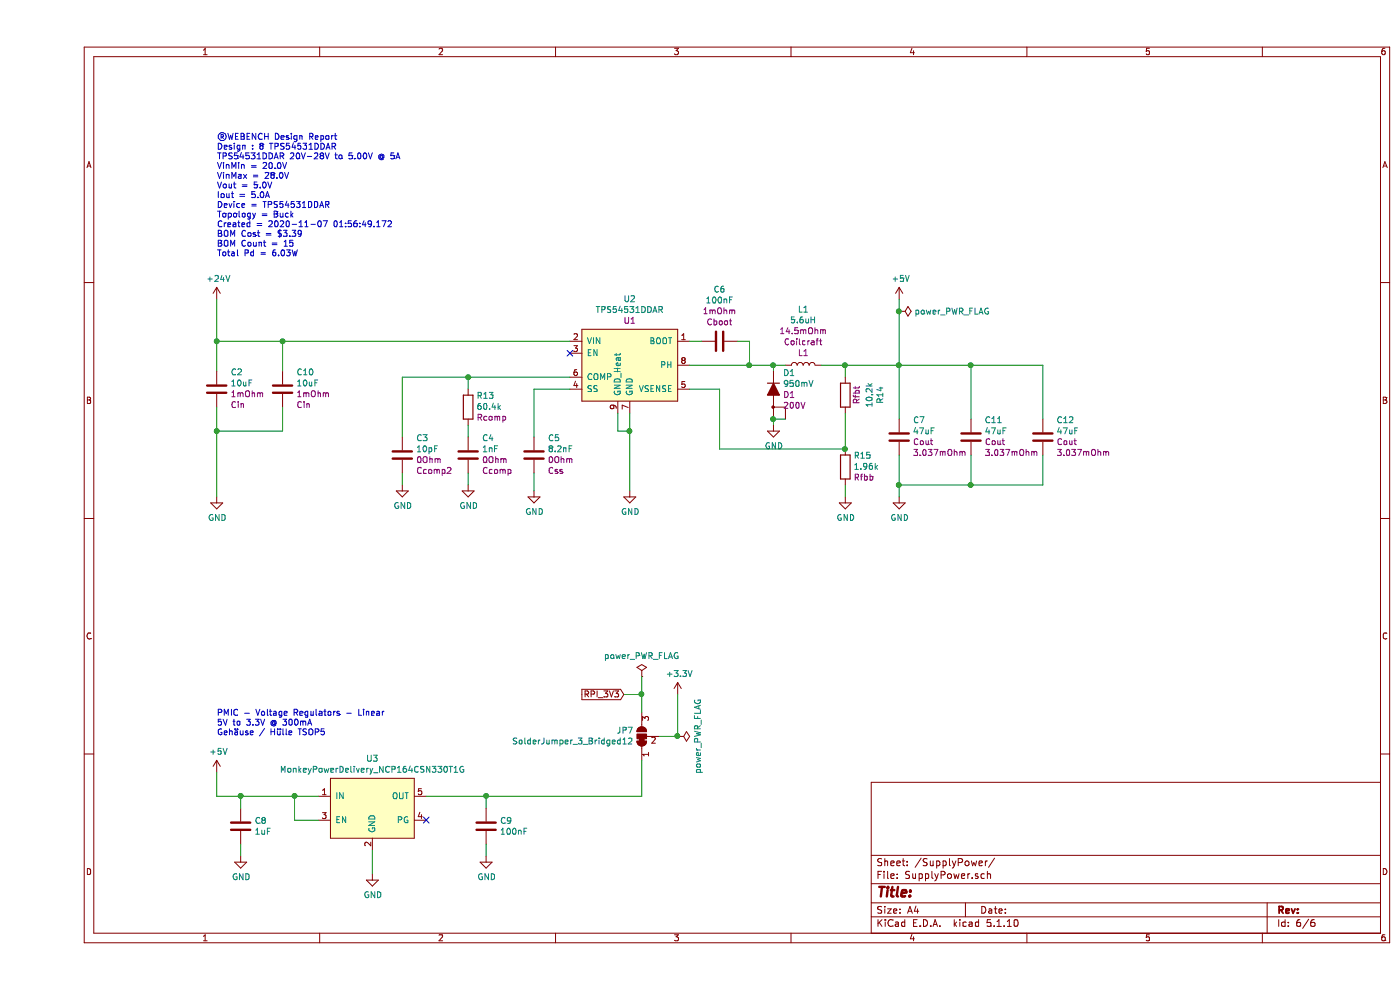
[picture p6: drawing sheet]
EESchema Schematic File Version 4
EELAYER 30 0
EELAYER END
$Descr A4 11693 8268
encoding utf-8
Sheet 6 6
Title ""
Date ""
Rev ""
Comp ""
Comment1 ""
Comment2 ""
Comment3 ""
Comment4 ""
$EndDescr
$Comp
L Device:L L1
U 1 1
P 6400 3050
F 0 "L1" V 6863 3050 50  0000 C CNN
F 1 "5.6uH" V 6772 3050 50  0000 C CNN
F 2 "coil:XAL6060562MEB" H 6400 3050 50  0001 C CNN
F 3 "http://www.coilcraft.com/pdfs/xal60xx.pdf" H 6400 3050 50  0001 C CNN
F 4 "L1" V 6499 3050 50  0000 C CNN "Name"
F 5 "Coilcraft" V 6590 3050 50  0000 C CNN "Manufacturer"
F 6 "XAL6060-562MEB" V 6400 3050 50  0001 C CNN "Part"
F 7 "14.5mOhm" V 6681 3050 50  0000 C CNN "Resistance"
	1    6400 3050
	0    -1   -1   0   
$EndComp
Wire Wire Line
	5450 3050 5950 3050
$Comp
L Device:C C6
U 1 1
P 5700 2850
F 0 "C6" V 5266 2850 50  0000 C CNN
F 1 "100nF" V 5357 2850 50  0000 C CNN
F 2 "Capacitor_SMD:C_0805_2012Metric" H 5738 2700 50  0001 C CNN
F 3 "~" H 5700 2850 50  0001 C CNN
F 4 "Cboot" V 5539 2850 50  0000 C CNN "Name"
F 5 "Yageo" V 5700 2850 50  0001 C CNN "Manufacturer"
F 6 "CC0805KRX7R7BB104" V 5700 2850 50  0001 C CNN "Part"
F 7 "1mOhm" V 5448 2850 50  0000 C CNN "ESR"
	1    5700 2850
	0    1    1    0   
$EndComp
Wire Wire Line
	5450 2850 5550 2850
Wire Wire Line
	5850 2850 5950 2850
Wire Wire Line
	5950 2850 5950 3050
Connection ~ 5950 3050
Wire Wire Line
	5950 3050 6150 3050
Wire Wire Line
	6550 3050 6750 3050
Wire Wire Line
	7200 2500 7200 2600
$Comp
L Device:R R14
U 1 1
P 6750 3300
F 0 "R14" V 6453 3300 50  0000 C CNN
F 1 "10.2k" V 6544 3300 50  0000 C CNN
F 2 "Resistor_SMD:R_0805_2012Metric" V 6680 3300 50  0001 C CNN
F 3 "http://www.vishay.com/docs/20035/dcrcwe3.pdf" H 6750 3300 50  0001 C CNN
F 4 "Rfbt" V 6650 3300 50  0000 C CNN "Name"
F 5 "Vishay-Dale" V 6750 3300 50  0001 C CNN "Manufacturer"
F 6 "CRCW080510K2FKEA" V 6750 3300 50  0001 C CNN "Part"
	1    6750 3300
	-1   0    0    1   
$EndComp
$Comp
L Device:R R15
U 1 1
P 6750 3900
F 0 "R15" H 6680 3809 50  0000 R CNN
F 1 "1.96k" H 6680 3900 50  0000 R CNN
F 2 "Resistor_SMD:R_0805_2012Metric" V 6680 3900 50  0001 C CNN
F 3 "~" H 6750 3900 50  0001 C CNN
F 4 "Rfbb" H 6680 3991 50  0000 R CNN "Name"
F 5 "Vishay-Dale" H 6750 3900 50  0001 C CNN "Manufacturer"
F 6 "CRCW08051K96FKEA" H 6750 3900 50  0001 C CNN "Part"
	1    6750 3900
	-1   0    0    1   
$EndComp
$Comp
L Device:C C7
U 1 1
P 7200 3650
F 0 "C7" H 7085 3513 50  0000 R CNN
F 1 "47uF" H 7085 3604 50  0000 R CNN
F 2 "Capacitor_SMD:C_1210_3225Metric" H 7238 3500 50  0001 C CNN
F 3 "http://psearch.en.murata.com/capacitor/result/smd/?status%3Dall%26pid%3DGRM32ER61C476KE15L" H 7200 3650 50  0001 C CNN
F 4 "Cout" H 7085 3695 50  0000 R CNN "Name"
F 5 "MuRata" H 7200 3650 50  0001 C CNN "Manufacturer"
F 6 "GRM32ER61C476KE15L" H 7200 3650 50  0001 C CNN "Part"
F 7 "3.037mOhm" H 7085 3786 50  0000 R CNN "ESR"
	1    7200 3650
	-1   0    0    1   
$EndComp
$Comp
L power:GND #PWR063
U 1 1
P 7200 4150
F 0 "#PWR063" H 7200 3900 50  0001 C CNN
F 1 "GND" H 7205 3977 50  0000 C CNN
F 2 "" H 7200 4150 50  0001 C CNN
F 3 "" H 7200 4150 50  0001 C CNN
	1    7200 4150
	1    0    0    -1  
$EndComp
$Comp
L power:GND #PWR061
U 1 1
P 6750 4150
F 0 "#PWR061" H 6750 3900 50  0001 C CNN
F 1 "GND" H 6755 3977 50  0000 C CNN
F 2 "" H 6750 4150 50  0001 C CNN
F 3 "" H 6750 4150 50  0001 C CNN
	1    6750 4150
	1    0    0    -1  
$EndComp
Wire Wire Line
	6750 4050 6750 4150
$Comp
L power:GND #PWR059
U 1 1
P 4950 4100
F 0 "#PWR059" H 4950 3850 50  0001 C CNN
F 1 "GND" H 4955 3927 50  0000 C CNN
F 2 "" H 4950 4100 50  0001 C CNN
F 3 "" H 4950 4100 50  0001 C CNN
	1    4950 4100
	1    0    0    -1  
$EndComp
$Comp
L Device:R R13
U 1 1
P 3600 3400
F 0 "R13" H 3530 3309 50  0000 R CNN
F 1 "60.4k" H 3530 3400 50  0000 R CNN
F 2 "Resistor_SMD:R_0805_2012Metric" V 3530 3400 50  0001 C CNN
F 3 "http://www.vishay.com/docs/20035/dcrcwe3.pdf" H 3600 3400 50  0001 C CNN
F 4 "Rcomp" H 3530 3491 50  0000 R CNN "Name"
F 5 "Vishay-Dale" H 3600 3400 50  0001 C CNN "Manufacturer"
F 6 "CRCW080560K4FKEA" H 3600 3400 50  0001 C CNN "Part"
	1    3600 3400
	-1   0    0    1   
$EndComp
Wire Wire Line
	3600 3150 3600 3250
Wire Wire Line
	3600 3550 3600 3650
$Comp
L power:GND #PWR057
U 1 1
P 3600 4050
F 0 "#PWR057" H 3600 3800 50  0001 C CNN
F 1 "GND" H 3605 3877 50  0000 C CNN
F 2 "" H 3600 4050 50  0001 C CNN
F 3 "" H 3600 4050 50  0001 C CNN
	1    3600 4050
	1    0    0    -1  
$EndComp
$Comp
L Device:C C4
U 1 1
P 3600 3800
F 0 "C4" H 3485 3663 50  0000 R CNN
F 1 "1nF" H 3485 3754 50  0000 R CNN
F 2 "Capacitor_SMD:C_0805_2012Metric" H 3638 3650 50  0001 C CNN
F 3 "~" H 3600 3800 50  0001 C CNN
F 4 "Ccomp" H 3485 3936 50  0000 R CNN "Name"
F 5 "MuRata" H 3600 3800 50  0001 C CNN "Manufacturer"
F 6 "GRM2165C1H102JA01J" H 3600 3800 50  0001 C CNN "Part"
F 7 "0Ohm" H 3485 3845 50  0000 R CNN "ESR"
	1    3600 3800
	-1   0    0    1   
$EndComp
Wire Wire Line
	3600 3950 3600 4050
$Comp
L Device:C C3
U 1 1
P 3050 3800
F 0 "C3" H 2935 3663 50  0000 R CNN
F 1 "10pF" H 2935 3754 50  0000 R CNN
F 2 "Capacitor_SMD:C_0805_2012Metric" H 3088 3650 50  0001 C CNN
F 3 "http://www.samsungsem.com/servlet/FileDownload?type%3Dspec%26file%3DCL21C100JBANNNC.pdf" H 3050 3800 50  0001 C CNN
F 4 "Ccomp2" H 2935 3936 50  0000 R CNN "Name"
F 5 "Samsung Electro-Mechanics" H 3050 3800 50  0001 C CNN "Manufacturer"
F 6 "CL21C100JBANNNC" H 3050 3800 50  0001 C CNN "Part"
F 7 "0Ohm" H 2935 3845 50  0000 R CNN "ESR"
	1    3050 3800
	-1   0    0    1   
$EndComp
Wire Wire Line
	3050 3150 3050 3650
$Comp
L power:GND #PWR056
U 1 1
P 3050 4050
F 0 "#PWR056" H 3050 3800 50  0001 C CNN
F 1 "GND" H 3055 3877 50  0000 C CNN
F 2 "" H 3050 4050 50  0001 C CNN
F 3 "" H 3050 4050 50  0001 C CNN
	1    3050 4050
	1    0    0    -1  
$EndComp
Wire Wire Line
	3050 3950 3050 4050
$Comp
L Device:C C5
U 1 1
P 4150 3800
F 0 "C5" H 4035 3663 50  0000 R CNN
F 1 "8.2nF" H 4035 3754 50  0000 R CNN
F 2 "Capacitor_SMD:C_1206_3216Metric" H 4188 3650 50  0001 C CNN
F 3 "http://www.avx.com/docs/Catalogs/ccog.pdf" H 4150 3800 50  0001 C CNN
F 4 "Css" H 4035 3936 50  0000 R CNN "Name"
F 5 "AVX" H 4150 3800 50  0001 C CNN "Manufacturer"
F 6 "12063A822JAT2A" H 4150 3800 50  0001 C CNN "Part"
F 7 "0Ohm" H 4035 3845 50  0000 R CNN "ESR"
	1    4150 3800
	-1   0    0    1   
$EndComp
Wire Wire Line
	4150 3650 4150 3250
Wire Wire Line
	4150 3950 4150 4100
$Comp
L power:GND #PWR058
U 1 1
P 4150 4100
F 0 "#PWR058" H 4150 3850 50  0001 C CNN
F 1 "GND" H 4155 3927 50  0000 C CNN
F 2 "" H 4150 4100 50  0001 C CNN
F 3 "" H 4150 4100 50  0001 C CNN
	1    4150 4100
	1    0    0    -1  
$EndComp
NoConn ~ 4450 2950
$Comp
L Device:C C2
U 1 1
P 1500 3250
F 0 "C2" H 1385 3113 50  0000 R CNN
F 1 "10uF" H 1385 3204 50  0000 R CNN
F 2 "Capacitor_SMD:C_1210_3225Metric" H 1538 3100 50  0001 C CNN
F 3 "https://media.digikey.com/pdf/Data%20Sheets/Samsung%20PDFs/CL_Series_MLCC_ds.pdf" H 1500 3250 50  0001 C CNN
F 4 "Cin" H 1385 3386 50  0000 R CNN "Name"
F 5 "TDK" H 1500 3250 50  0001 C CNN "Manufacturer"
F 6 "C3225X7R1H106M250AC" H 1500 3250 50  0001 C CNN "Part"
F 7 "1mOhm" H 1385 3295 50  0000 R CNN "ESR"
	1    1500 3250
	-1   0    0    1   
$EndComp
Wire Wire Line
	1500 2850 1500 3100
$Comp
L power:GND #PWR055
U 1 1
P 1500 4150
F 0 "#PWR055" H 1500 3900 50  0001 C CNN
F 1 "GND" H 1505 3977 50  0000 C CNN
F 2 "" H 1500 4150 50  0001 C CNN
F 3 "" H 1500 4150 50  0001 C CNN
	1    1500 4150
	1    0    0    -1  
$EndComp
$Comp
L power:+24V #PWR054
U 1 1
P 1500 2500
F 0 "#PWR054" H 1500 2350 50  0001 C CNN
F 1 "+24V" H 1515 2673 50  0000 C CNN
F 2 "" H 1500 2500 50  0001 C CNN
F 3 "" H 1500 2500 50  0001 C CNN
	1    1500 2500
	1    0    0    -1  
$EndComp
Wire Wire Line
	1500 2500 1500 2850
Connection ~ 1500 2850
Wire Wire Line
	1500 3400 1500 3600
Wire Wire Line
	7200 3800 7200 4050
$Comp
L power:+5V #PWR062
U 1 1
P 7200 2500
F 0 "#PWR062" H 7200 2350 50  0001 C CNN
F 1 "+5V" H 7215 2673 50  0000 C CNN
F 2 "" H 7200 2500 50  0001 C CNN
F 3 "" H 7200 2500 50  0001 C CNN
	1    7200 2500
	1    0    0    -1  
$EndComp
$Comp
L power:+5V #PWR064
U 1 1
P 1500 6450
F 0 "#PWR064" H 1500 6300 50  0001 C CNN
F 1 "+5V" H 1515 6623 50  0000 C CNN
F 2 "" H 1500 6450 50  0001 C CNN
F 3 "" H 1500 6450 50  0001 C CNN
	1    1500 6450
	1    0    0    -1  
$EndComp
Wire Wire Line
	1500 6650 1500 6450
$Comp
L Device:C C8
U 1 1
P 1700 6900
F 0 "C8" H 1815 6946 50  0000 L CNN
F 1 "1uF" H 1815 6855 50  0000 L CNN
F 2 "Capacitor_SMD:C_0805_2012Metric" H 1738 6750 50  0001 C CNN
F 3 "~" H 1700 6900 50  0001 C CNN
F 4 "CL21B105KOFNNNG" H 1700 6900 50  0001 C CNN "Part"
	1    1700 6900
	1    0    0    -1  
$EndComp
$Comp
L Device:C C9
U 1 1
P 3750 6900
F 0 "C9" H 3865 6946 50  0000 L CNN
F 1 "100nF" H 3865 6855 50  0000 L CNN
F 2 "Capacitor_SMD:C_0805_2012Metric" H 3788 6750 50  0001 C CNN
F 3 "~" H 3750 6900 50  0001 C CNN
F 4 "CC0805KRX7R7BB104" H 3750 6900 50  0001 C CNN "Part"
	1    3750 6900
	1    0    0    -1  
$EndComp
Wire Wire Line
	5050 6650 5050 6350
Wire Wire Line
	3750 6650 3750 6750
Connection ~ 3750 6650
Wire Wire Line
	3750 6650 5050 6650
Wire Wire Line
	3750 7050 3750 7150
Wire Wire Line
	2800 7100 2800 7300
Wire Wire Line
	1700 7050 1700 7150
Wire Wire Line
	1700 6750 1700 6650
Connection ~ 1700 6650
Wire Wire Line
	1700 6650 1500 6650
$Comp
L power:GND #PWR065
U 1 1
P 1700 7150
F 0 "#PWR065" H 1700 6900 50  0001 C CNN
F 1 "GND" H 1705 6977 50  0000 C CNN
F 2 "" H 1700 7150 50  0001 C CNN
F 3 "" H 1700 7150 50  0001 C CNN
	1    1700 7150
	1    0    0    -1  
$EndComp
$Comp
L power:GND #PWR066
U 1 1
P 2800 7300
F 0 "#PWR066" H 2800 7050 50  0001 C CNN
F 1 "GND" H 2805 7127 50  0000 C CNN
F 2 "" H 2800 7300 50  0001 C CNN
F 3 "" H 2800 7300 50  0001 C CNN
	1    2800 7300
	1    0    0    -1  
$EndComp
$Comp
L power:GND #PWR067
U 1 1
P 3750 7150
F 0 "#PWR067" H 3750 6900 50  0001 C CNN
F 1 "GND" H 3755 6977 50  0000 C CNN
F 2 "" H 3750 7150 50  0001 C CNN
F 3 "" H 3750 7150 50  0001 C CNN
	1    3750 7150
	1    0    0    -1  
$EndComp
$Comp
L monkey-rpi-header-pcb-cache:+3.3V #PWR068
U 1 1
P 5350 5800
F 0 "#PWR068" H 5350 5650 50  0001 C CNN
F 1 "+3.3V" H 5365 5973 50  0000 C CNN
F 2 "" H 5350 5800 50  0001 C CNN
F 3 "" H 5350 5800 50  0001 C CNN
	1    5350 5800
	1    0    0    -1  
$EndComp
Text Notes 1500 2150 0    50   ~ 0
®WEBENCH Design Report\nDesign : 8 TPS54531DDAR\nTPS54531DDAR 20V-28V to 5.00V @ 5A\nVinMin = 20.0V\nVinMax = 28.0V\nVout = 5.0V\nIout = 5.0A\nDevice = TPS54531DDAR\nTopology = Buck\nCreated = 2020-11-07 01:56:49.172\nBOM Cost = $3.39\nBOM Count = 15\nTotal Pd = 6.03W\n
Text Notes 1500 6150 0    50   ~ 0
PMIC - Voltage Regulators - Linear\n5V to 3.3V @ 300mA\nGehäuse / Hülle TSOP5\n
$Comp
L MonkeyPowerDelivery:TPS54531DDAR U2
U 1 1
P 4950 2700
F 0 "U2" H 4950 2905 50  0000 C CNN
F 1 "TPS54531DDAR" H 4950 2814 50  0000 C CNN
F 2 "Package_SO:Texas_HSOP-8-1EP_3.9x4.9mm_P1.27mm_ThermalVias" H 4950 2700 50  0001 C CNN
F 3 "http://www.ti.com/product/TPS54531" H 4950 2700 50  0001 C CNN
F 4 "U1" H 4950 2723 50  0000 C CNN "Name"
F 5 "Texas Instruments" H 4950 2700 50  0001 C CNN "Manufacturer"
F 6 "TPS54531DDAR" H 4950 2700 50  0001 C CNN "Part"
	1    4950 2700
	1    0    0    -1  
$EndComp
Wire Wire Line
	1500 2850 2050 2850
Wire Wire Line
	3600 3150 4450 3150
Wire Wire Line
	3600 3150 3050 3150
Connection ~ 3600 3150
Wire Wire Line
	4150 3250 4450 3250
Wire Wire Line
	4950 3450 4950 3600
Wire Wire Line
	5450 3250 5700 3250
Wire Wire Line
	5700 3250 5700 3750
$Comp
L MonkeyPowerDelivery:D_AKA D1
U 1 1
P 6150 3250
F 0 "D1" V 6013 3330 50  0000 L CNN
F 1 "950mV" V 6104 3330 50  0000 L CNN
F 2 "Package_TO_SOT_SMD:TO-252-2" H 6150 3250 50  0001 C CNN
F 3 "http://www.smc-diodes.com/propdf/SBRD10200 N1314 REV.-.pdf" H 6150 3250 50  0001 C CNN
F 4 "D1" V 6195 3330 50  0000 L CNN "Name"
F 5 "SMC Diode Solutions" V 6150 3250 50  0001 C CNN "Manufacturer"
F 6 "SBRD10200TR" V 6150 3250 50  0001 C CNN "Part"
F 7 "200V" V 6286 3330 50  0000 L CNN "VRRM"
F 8 "D" H 6150 3250 50  0001 C CNN "Spice_Primitive"
F 9 "950mV" H 6150 3250 50  0001 C CNN "Spice_Model"
F 10 "Y" H 6150 3250 50  0001 C CNN "Spice_Netlist_Enabled"
F 11 "2 1" H 6150 3250 50  0001 C CNN "Spice_Node_Sequence"
	1    6150 3250
	0    1    1    0   
$EndComp
Wire Wire Line
	6150 3100 6150 3050
Connection ~ 6150 3050
Wire Wire Line
	6150 3050 6250 3050
$Comp
L power:GND #PWR060
U 1 1
P 6150 3550
F 0 "#PWR060" H 6150 3300 50  0001 C CNN
F 1 "GND" H 6155 3377 50  0000 C CNN
F 2 "" H 6150 3550 50  0001 C CNN
F 3 "" H 6150 3550 50  0001 C CNN
	1    6150 3550
	1    0    0    -1  
$EndComp
Wire Wire Line
	6150 3500 6150 3550
Connection ~ 7200 3050
Wire Wire Line
	7200 3050 7200 3500
Wire Wire Line
	5700 3750 6750 3750
Wire Wire Line
	6750 3050 6750 3150
Connection ~ 6750 3050
Wire Wire Line
	6750 3050 7200 3050
Wire Wire Line
	6750 3450 6750 3750
Connection ~ 6750 3750
Wire Wire Line
	1700 6650 2150 6650
Wire Wire Line
	2150 6650 2150 6850
Wire Wire Line
	2150 6850 2350 6850
Connection ~ 2150 6650
Wire Wire Line
	2150 6650 2350 6650
NoConn ~ 3250 6850
$Comp
L monkey-rpi-header-pcb-rescue:MonkeyPowerDelivery_NCP164CSN330T1G-monkey-rpi-header-pcb-cache U3
U 1 1
P 2800 6450
AR Path="/5FA6AED3" Ref="U3"  Part="1" 
AR Path="/5FB54EFA/5FA6AED3" Ref="U3"  Part="1" 
F 0 "U3" H 2800 6565 50  0000 C CNN
F 1 "MonkeyPowerDelivery_NCP164CSN330T1G" H 2800 6474 50  0000 C CNN
F 2 "Package_SO:TSOP-5_1.65x3.05mm_P0.95mm" H 2800 6450 50  0001 C CNN
F 3 "https://www.onsemi.com/pub/Collateral/NCP164C-D.PDF" H 2800 6450 50  0001 C CNN
F 4 "ON Semiconductor" H 2800 6450 50  0001 C CNN "Manufacturer"
F 5 "NCP164CSN330T1G" H 2800 6450 50  0001 C CNN "Part"
	1    2800 6450
	1    0    0    -1  
$EndComp
$Comp
L Device:C C10
U 1 1
P 2050 3250
F 0 "C10" H 1935 3113 50  0000 R CNN
F 1 "10uF" H 1935 3204 50  0000 R CNN
F 2 "Capacitor_SMD:C_1210_3225Metric" H 2088 3100 50  0001 C CNN
F 3 "https://media.digikey.com/pdf/Data%20Sheets/Samsung%20PDFs/CL_Series_MLCC_ds.pdf" H 2050 3250 50  0001 C CNN
F 4 "Cin" H 1935 3386 50  0000 R CNN "Name"
F 5 "TDK" H 2050 3250 50  0001 C CNN "Manufacturer"
F 6 "C3225X7R1H106M250AC" H 2050 3250 50  0001 C CNN "Part"
F 7 "1mOhm" H 1935 3295 50  0000 R CNN "ESR"
	1    2050 3250
	-1   0    0    1   
$EndComp
Wire Wire Line
	2050 3100 2050 2850
Connection ~ 2050 2850
Wire Wire Line
	2050 2850 4450 2850
Wire Wire Line
	2050 3400 2050 3600
Wire Wire Line
	2050 3600 1500 3600
Connection ~ 1500 3600
Wire Wire Line
	1500 3600 1500 4150
$Comp
L Device:C C11
U 1 1
P 7800 3650
F 0 "C11" H 7685 3513 50  0000 R CNN
F 1 "47uF" H 7685 3604 50  0000 R CNN
F 2 "Capacitor_SMD:C_1210_3225Metric" H 7838 3500 50  0001 C CNN
F 3 "http://psearch.en.murata.com/capacitor/result/smd/?status%3Dall%26pid%3DGRM32ER61C476KE15L" H 7800 3650 50  0001 C CNN
F 4 "Cout" H 7685 3695 50  0000 R CNN "Name"
F 5 "MuRata" H 7800 3650 50  0001 C CNN "Manufacturer"
F 6 "GRM32ER61C476KE15L" H 7800 3650 50  0001 C CNN "Part"
F 7 "3.037mOhm" H 7685 3786 50  0000 R CNN "ESR"
	1    7800 3650
	-1   0    0    1   
$EndComp
$Comp
L Device:C C12
U 1 1
P 8400 3650
F 0 "C12" H 8285 3513 50  0000 R CNN
F 1 "47uF" H 8285 3604 50  0000 R CNN
F 2 "Capacitor_SMD:C_1210_3225Metric" H 8438 3500 50  0001 C CNN
F 3 "http://psearch.en.murata.com/capacitor/result/smd/?status%3Dall%26pid%3DGRM32ER61C476KE15L" H 8400 3650 50  0001 C CNN
F 4 "Cout" H 8285 3695 50  0000 R CNN "Name"
F 5 "MuRata" H 8400 3650 50  0001 C CNN "Manufacturer"
F 6 "GRM32ER61C476KE15L" H 8400 3650 50  0001 C CNN "Part"
F 7 "3.037mOhm" H 8285 3786 50  0000 R CNN "ESR"
	1    8400 3650
	-1   0    0    1   
$EndComp
Wire Wire Line
	7200 3050 7800 3050
Wire Wire Line
	8400 3050 8400 3500
Wire Wire Line
	8400 3800 8400 4050
Wire Wire Line
	8400 4050 7800 4050
Connection ~ 7200 4050
Wire Wire Line
	7200 4050 7200 4150
Wire Wire Line
	7800 3500 7800 3050
Connection ~ 7800 3050
Wire Wire Line
	7800 3050 8400 3050
Wire Wire Line
	7800 3800 7800 4050
Connection ~ 7800 4050
Wire Wire Line
	7800 4050 7200 4050
Wire Wire Line
	6250 3500 6150 3500
Connection ~ 6150 3500
Wire Wire Line
	4850 3450 4850 3600
Wire Wire Line
	4850 3600 4950 3600
Connection ~ 4950 3600
Wire Wire Line
	4950 3600 4950 4100
$Comp
L monkey-rpi-header-pcb-cache:power_PWR_FLAG #FLG0101
U 1 1
P 7200 2600
F 0 "#FLG0101" H 7200 2675 50  0001 C CNN
F 1 "power_PWR_FLAG" V 7200 2728 50  0000 L CNN
F 2 "" H 7200 2600 50  0001 C CNN
F 3 "" H 7200 2600 50  0001 C CNN
	1    7200 2600
	0    1    1    0   
$EndComp
Connection ~ 7200 2600
Wire Wire Line
	7200 2600 7200 3050
Text GLabel 4900 5800 0    50   Input ~ 0
RPI_3V3
$Comp
L Jumper:SolderJumper_3_Bridged12 JP7
U 1 1
P 5050 6150
F 0 "JP7" V 5096 6218 50  0000 L CNN
F 1 "SolderJumper_3_Bridged12" V 5005 6218 50  0000 L CNN
F 2 "Jumper:SolderJumper-3_P1.3mm_Bridged12_RoundedPad1.0x1.5mm_NumberLabels" H 5050 6150 50  0001 C CNN
F 3 "~" H 5050 6150 50  0001 C CNN
	1    5050 6150
	0    -1   -1   0   
$EndComp
Wire Wire Line
	4900 5800 5050 5800
Wire Wire Line
	5050 5800 5050 5950
Wire Wire Line
	5200 6150 5350 6150
Wire Wire Line
	5350 6150 5350 5800
$Comp
L monkey-rpi-header-pcb-cache:power_PWR_FLAG #FLG0103
U 1 1
P 5050 5650
F 0 "#FLG0103" H 5050 5725 50  0001 C CNN
F 1 "power_PWR_FLAG" H 5050 5823 50  0000 C CNN
F 2 "" H 5050 5650 50  0001 C CNN
F 3 "" H 5050 5650 50  0001 C CNN
	1    5050 5650
	1    0    0    -1  
$EndComp
Connection ~ 5050 5800
Wire Wire Line
	5050 5650 5050 5800
Wire Wire Line
	3250 6650 3750 6650
$Comp
L monkey-rpi-header-pcb-cache:power_PWR_FLAG #FLG0104
U 1 1
P 5350 6150
F 0 "#FLG0104" H 5350 6225 50  0001 C CNN
F 1 "power_PWR_FLAG" H 5350 6323 50  0000 C CNN
F 2 "" H 5350 6150 50  0001 C CNN
F 3 "" H 5350 6150 50  0001 C CNN
	1    5350 6150
	0    1    1    0   
$EndComp
Connection ~ 5350 6150
$EndSCHEMATC
